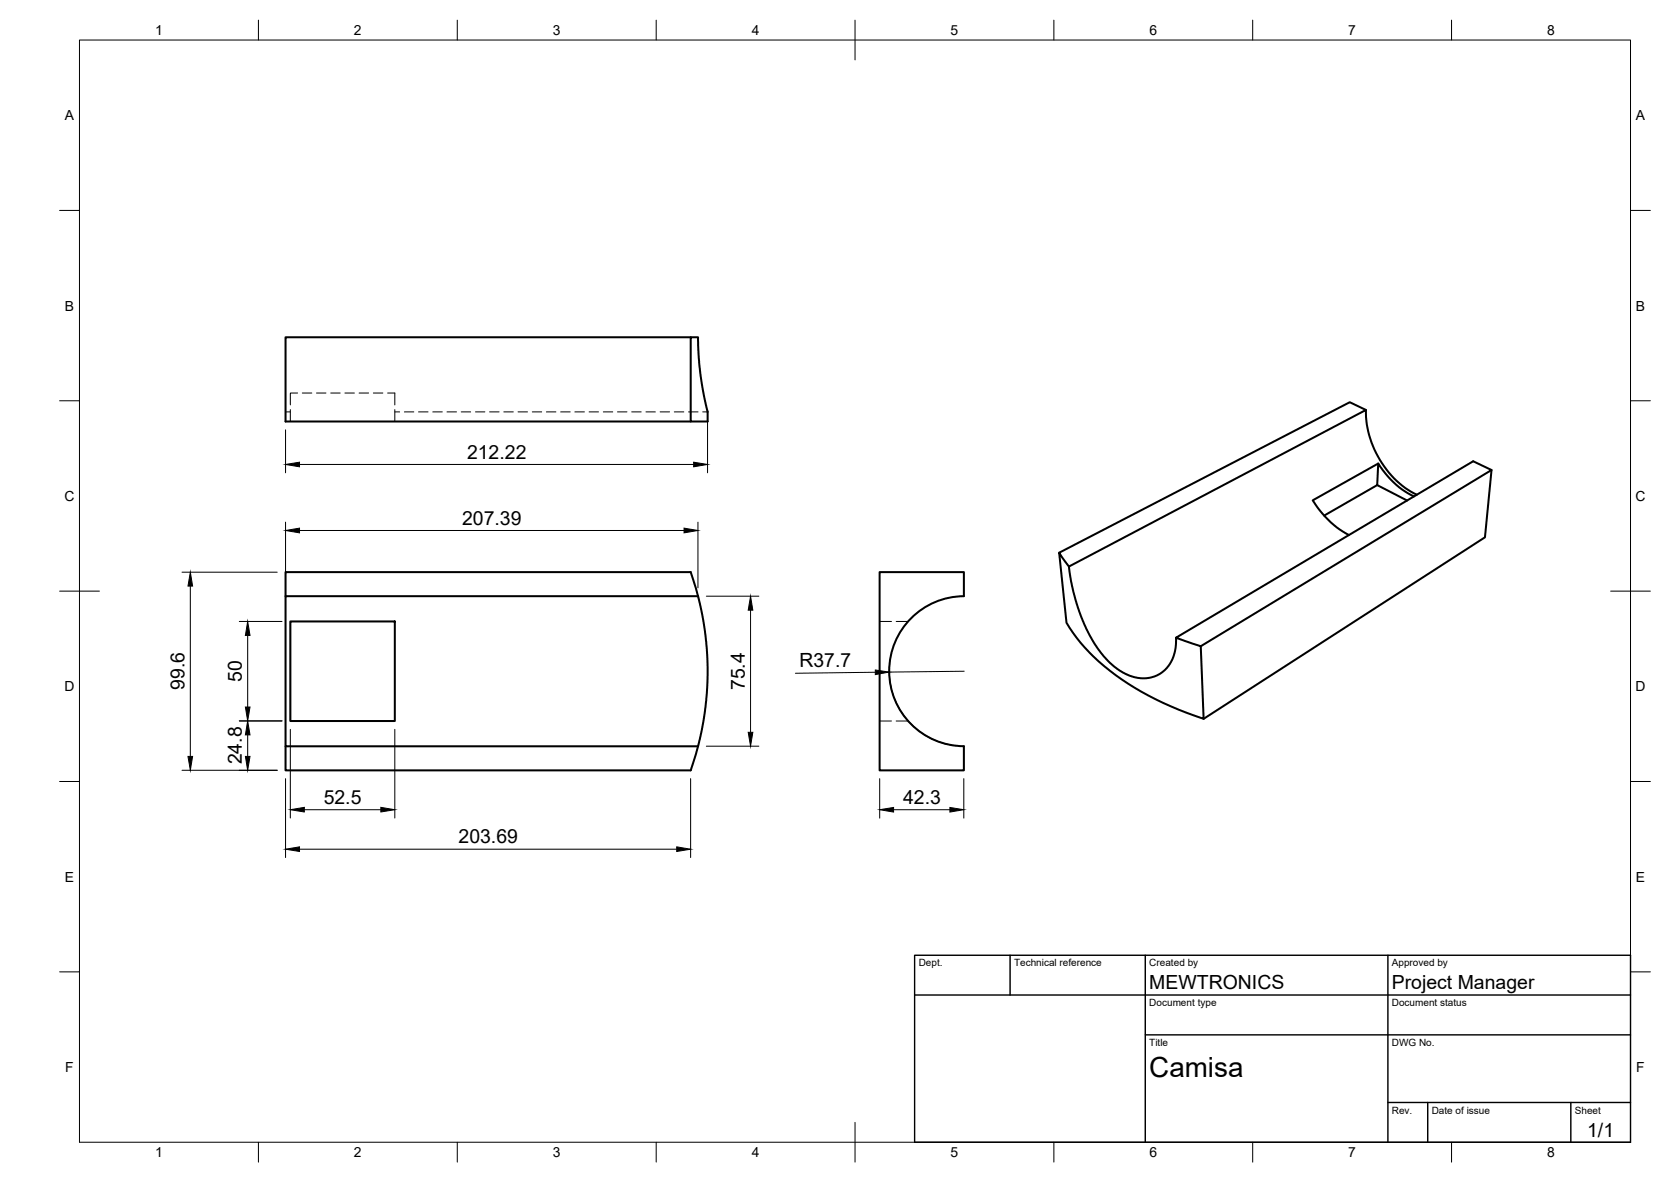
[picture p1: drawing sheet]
<svg xmlns="http://www.w3.org/2000/svg" width="420mm" height="297mm" viewBox="0 0 420 297" stroke-linecap="round" stroke-linejoin="round" font-family="sans-serif">
<!-- layer: Visible -->
<g fill="none" stroke="#000" stroke-width=".51">
<path d="M173.7 84.8h1.8l.4 7.6 .8 5.5 1.2 5.6v2.4h-4.2zM173.7 84.8h-101.9v21.1h101.9M343.5 103l-4.1-1.9-73.1 37.8M346.5 116.5l-16.4 9.2a24.2 24.2 0 0 0 9.1 8.8M375 118.1l-1.6 16.9-70.8 45.6M346.3 121.9l7.5 3.9M355.5 124.7a21.5 21.5 0 0 1-9-8.2l-.2 5.4-13.3 7.7M356.2 124.3a24.1 24.1 0 0 1-12.7-21.3l-74.7 39.4M71.8 149.8v-6h101.9l1.8 6.1 1.3 6 .8 5.4 .3 6.3-.2 6.5-.8 6.9-1.4 6.5-1.8 6.1h-101.9v-6.1M73 156.2h26.3v25h-26.3zM175.5 149.8h-103.7v37.7h103.7M242.4 149.8a18.8 18.8 0 0 0-18.8 18.9 18.8 18.8 0 0 0 18.8 18.8"/>
<path d="M242.4 149.8v-6h-21.2v49.8h21.2v-6.1M295.7 160.3l6.2 2.1 .7 18.2a71 71 0 0 1-28.8-16.7l-3.1-3.7-2.5-3.7-1.9-17.6 2.5 3.5 .8 4.9 1.7 6.3 2.4 5.5 2.6 4.3 2.9 3.3 3.1 2.3 2 .9 1.7 .4 1.1 .2 1.9-.2 1.5-.4 1.6-.8 1.2-1.2 .9-1.1 .8-1.7 .5-1.6 .2-3.2 74.7-44.4 4.6 2.2-73.1 44.3"/>
</g>
<!-- layer: Hidden -->
<g fill="none" stroke="#000" stroke-width=".25">
<path d="M74.8 98.8h-1.8v3M76 98.8h2.4M79.6 98.8h2.4M83.2 98.8h2.3M86.7 98.8h2.4M90.3 98.8h2.4M93.9 98.8h2.4M97.5 98.8h1.8v3M71.8 103.5h1.2M73 102.9v3M99.3 102.9v3M99.3 103.5h1.2"/>
<path d="M101.7 103.5h2.4M105.2 103.5h2.4M108.8 103.5h2.4M112.4 103.5h2.4M116 103.5h2.3M119.5 103.5h2.4M123.1 103.5h2.4M126.7 103.5h2.4M130.3 103.5h2.3M133.8 103.5h2.4M137.4 103.5h2.4M141 103.5h2.4"/>
<path d="M144.5 103.5h2.4M148.1 103.5h2.4M151.7 103.5h2.4M155.3 103.5h2.3M158.8 103.5h2.4M162.4 103.5h2.4M166 103.5h2.4M169.5 103.5h2.4M173.1 103.5h2.4M176.7 103.5h1.2M221.2 156.2h3M225.3 156.2h3"/>
<path d="M221.2 181.2h3M225.3 181.2h3"/>
</g>
<!-- layer: BORDER -->
<g fill="none" stroke="#000" stroke-width=".25">
<path d="M20 10.1h390v276.9h-390zM65 5.1v5M115 5.1v5M165 5.1v5M215 5.1v10M265 5.1v5M315 5.1v5M365 5.1v5M15 52.9h5M410 52.9h5M15 100.7h5M410 100.7h5"/>
<path d="M15 148.6h10M405 148.6h10M15 196.4h5M410 196.4h5M15 244.2h5M410 244.2h5M65 287v5M115 287v5M165 287v5M215 282.1v9.9M265 287v5M315 287v5"/>
<path d="M365 287v5"/>
</g>
<!-- layer: TITLEBLOCK -->
<path d="M230 240.1h180v46.9h-180zM230 250h180M254 240.1v9.9M288 240.1v46.9M349 240.1v46.9M288 260.1h122M349 277.1h61M359 277.1v9.9M395 277.1v9.9" fill="none" stroke="#000" stroke-width=".36"/>
<!-- layer: FD_Dimensions -->
<g fill="none" stroke="#000" stroke-width=".25">
<path d="M71.8 108v10.8M75.3 116.7h99.1M177.9 105.6v13.2M71.8 131.2v16.5M75.3 133.3h96.7M175.5 131.2v16.5M45.8 143.8h23.9M47.9 147.3v42.8M60.2 156.2h10.7M62.3 159.7v18M177.6 149.8h13.2M188.7 153.3v30.7"/>
<path d="M220.1 168.9l-20.1 .3M223.7 166.8a18.8 18.8 0 0 0 16.7 20.6M242.4 168.7l-18.8 .2M45.8 193.6h23.9M60.2 181.2h10.7M62.3 184.7v5.4M71.8 195.7v19.8M73 183.3v22.3M99.3 183.3v22.3M173.7 195.7v19.8M177.6 187.5h13.2M221.2 195.7v9.9"/>
<path d="M242.3 195.7v9.9M75.3 213.4h94.9M76.5 203.5h19.3M224.7 203.5h14.1"/>
</g>
<g fill="#000" stroke="#000" stroke-width=".25">
<path d="M71.8 116.7l3.5-.6v1.2zM174.4 116.1l3.5 .6-3.5 .6zM71.8 133.3l3.5-.6v1.2zM172 132.7l3.5 .6-3.5 .6zM47.9 143.8l.5 3.5h-1.1zM62.3 156.2l.6 3.5h-1.2zM188.7 149.8l.6 3.5h-1.2zM61.7 177.7h1.2l-.6 3.5zM220.1 168.4l3.5 .5-3.5 .6zM47.3 190.1h1.1l-.5 3.5zM61.7 190.1h1.2l-.6 3.5zM62.3 181.2l.6 3.5h-1.2z"/>
<path d="M188.1 184h1.2l-.6 3.5zM71.8 213.4l3.5-.6v1.2zM73 203.5l3.5-.6v1.2zM95.8 202.9l3.5 .6-3.5 .6zM170.2 212.8l3.5 .6-3.5 .6zM221.2 203.5l3.5-.6v1.2zM238.8 202.9l3.5 .6-3.5 .6z"/>
</g>
<text font-size="7" x="289" y="270.6">Camisa</text>
<g font-size="4.9">
<text x="117.4" y="115.3">212.22</text>
<text x="116.2" y="131.9">207.39</text>
<text x="201" y="167.7" transform="rotate(-1 201 167.7)">R37.7</text>
<text x="46.4" y="173.4" transform="rotate(-90 46.4 173.4)">99.6</text>
<text x="60.8" y="171.4" transform="rotate(-90 60.8 171.4)">50</text>
<text x="187.3" y="173.4" transform="rotate(-90 187.3 173.4)">75.4</text>
<text x="60.8" y="192.1" transform="rotate(-90 60.8 192.1)">24.8</text>
<text x="81.4" y="202">52.5</text>
<text x="227.1" y="202">42.3</text>
<text x="115.3" y="211.9">203.69</text>
<text x="289" y="248.5">MEWTRONICS</text>
<text x="350" y="248.5">Project Manager</text>
<text x="399.1" y="285.7">1/1</text>
</g>
<g font-size="3.5">
<text x="39" y="8.8">1</text>
<text x="89" y="8.8">2</text>
<text x="139" y="8.8">3</text>
<text x="189" y="8.8">4</text>
<text x="239" y="8.8">5</text>
<text x="289" y="8.8">6</text>
<text x="339" y="8.8">7</text>
<text x="389" y="8.8">8</text>
<text x="16.3" y="30.2">A</text>
<text x="411.3" y="30.2">A</text>
<text x="16.3" y="78">B</text>
<text x="411.3" y="78">B</text>
<text x="16.2" y="125.9">C</text>
<text x="411.2" y="125.9">C</text>
<text x="16.2" y="173.7">D</text>
<text x="411.2" y="173.7">D</text>
<text x="16.3" y="221.6">E</text>
<text x="411.3" y="221.6">E</text>
<text x="16.4" y="269.4">F</text>
<text x="411.4" y="269.4">F</text>
<text x="39" y="290.8">1</text>
<text x="89" y="290.8">2</text>
<text x="139" y="290.8">3</text>
<text x="189" y="290.8">4</text>
<text x="239" y="290.8">5</text>
<text x="289" y="290.8">6</text>
<text x="339" y="290.8">7</text>
<text x="389" y="290.8">8</text>
</g>
<g font-size="2.5">
<text x="231" y="242.9">Dept.</text>
<text x="255" y="242.9">Technical reference</text>
<text x="289" y="242.9">Created by</text>
<text x="350" y="242.9">Approved by</text>
<text x="289" y="252.8">Document type</text>
<text x="350" y="252.8">Document status</text>
<text x="289" y="262.9">Title</text>
<text x="350" y="262.9">DWG No.</text>
<text x="350" y="279.9">Rev.</text>
<text x="360" y="279.9">Date of issue</text>
<text x="396" y="279.9">Sheet</text>
</g>
</svg>
